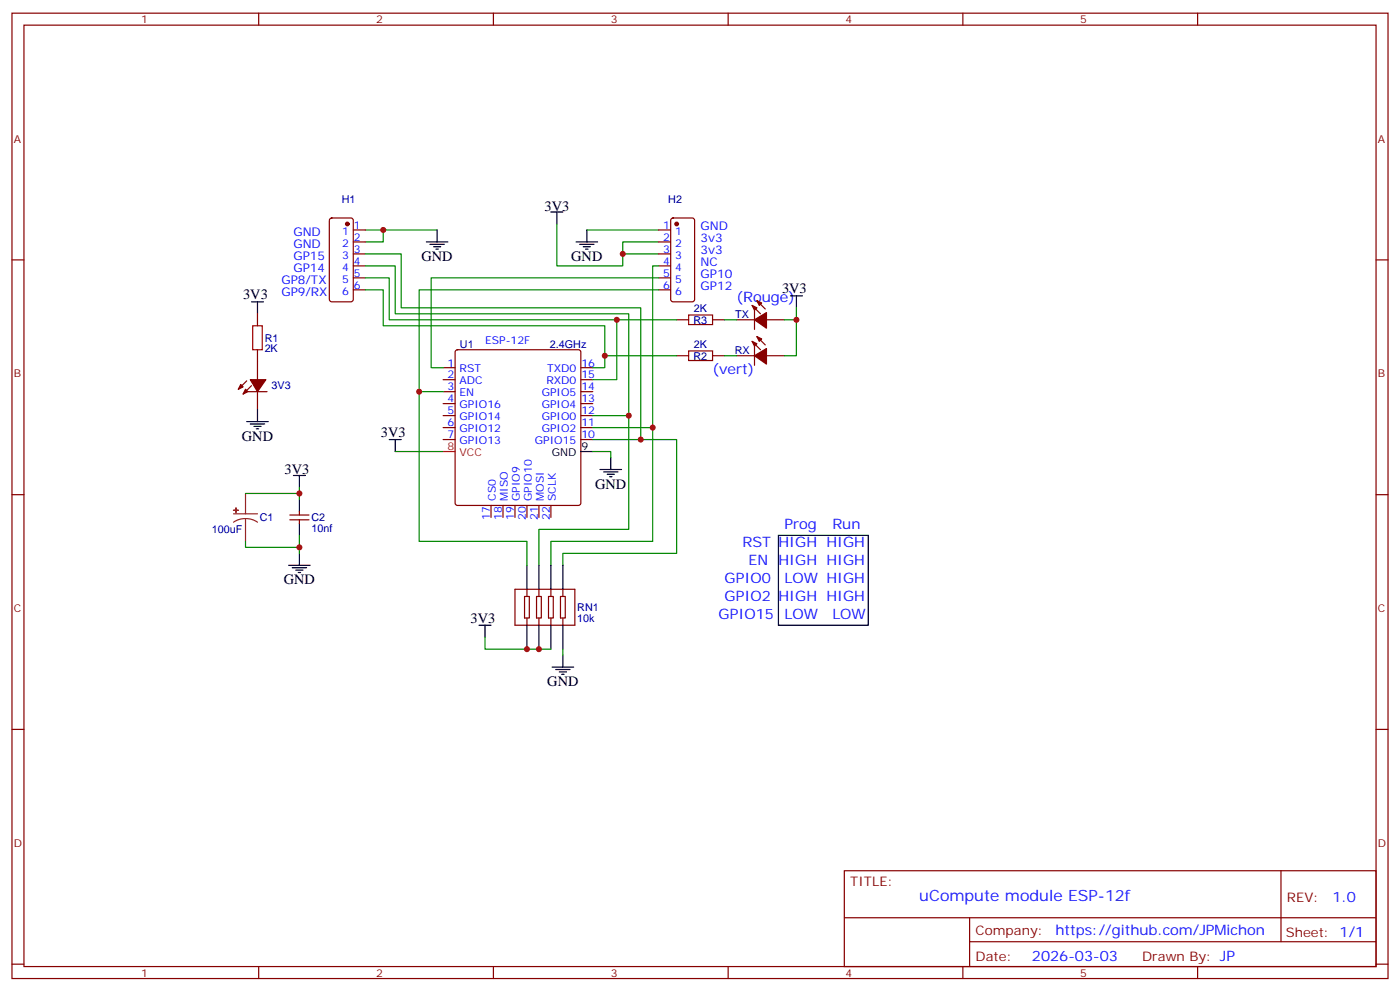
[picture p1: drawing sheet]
<svg xmlns="http://www.w3.org/2000/svg" width="412mm" height="292mm" viewBox="0 0 412 292" stroke-linecap="round" stroke-linejoin="round" font-family="sans-serif">
<g fill="none" stroke="#870000" stroke-width=".35">
<path d="M3.5 3.9h405.4v284.3h-405.4zM7.1 7.4h398.2v277.3h-398.2zM76.2 3.9v3.5M145.3 3.9v3.5M214.5 3.9v3.5M283.6 3.9v3.5M352.8 3.9v3.5M3.5 76.6h3.6M97.2 64.4l.5-.2h5.7l.6 .4 .1 23.6-.5 .6-5.9 .1-.6-.5-.1-23.5zM104.1 67.7h3.5M104.1 71.3h3.5M104.1 74.8h3.5"/>
<path d="M104.1 78.3h3.5M194 67.7h3.6M194 71.3h3.6M194 74.8h3.6M194 78.3h3.6M197.8 64.4l.5-.2h5.6l.7 .4v23.6l-.5 .6-5.8 .1-.7-.5v-23.5zM405.3 76.6h3.6M75.8 92.4v3.6M104.1 81.8h3.5M104.1 85.4h3.5M194 81.8h3.6M194 85.4h3.6"/>
<path d="M199.3 94.2h3.5M209.9 94.2h3.5M217 94.2h5.2M221.5 90l2.5 2.4M222.2 91.4v5.6M223 88.5l2.4 2.5M223 99.1l2.4 2.5M225.8 94.2h5.3M72.7 112.2l-2.5 2.5M73 115.4h5.7M74.1 113.6l-2.5 2.5M75.8 103v8.8"/>
<path d="M75.8 115.4v5.3M130.5 108.3h3.6M130.5 111.8h3.6M130.5 115.4h3.6M130.5 118.9h3.6M134.3 103.2l.5-.2h35.6l.5 .2 .2 .5v44.5l-.2 .5-.5 .2h-35.6l-.5-.3-.2-.4v-44.5zM171.1 108.3h3.5M171.1 111.8h3.5M171.1 115.4h3.5M171.1 118.9h3.5M199.3 104.8h3.5M209.9 104.8h3.5"/>
<path d="M217 104.8h5.2M221.5 100.5l2.5 2.5M222.2 102v5.6M225.8 104.8h5.3M130.5 122.4h3.6M130.5 125.9h3.6M130.5 129.5h3.6M171.1 122.4h3.5M171.1 125.9h3.5M171.1 129.5h3.5M3.5 145.7h3.6M85.4 153.1h5.6"/>
<path d="M85.4 151.7h5.6M88.2 150.6v1.1M88.2 153.1v1.1M144.6 148.9v3.5M148.2 148.9v3.5M151.7 148.9v3.5M155.2 148.9v3.5M158.7 148.9v3.5M162.3 148.9v3.5M405.3 145.7h3.6M151.7 173.6h17.6v10.6h-17.6zM154.5 175.7h1.4v6.3h-1.4z"/>
<path d="M155.2 173.6v2.1M158 175.7h1.5v6.3h-1.5zM158.7 173.6v2.1M161.6 175.7h1.4v6.3h-1.4zM162.3 173.6v2.1M165.1 175.7h1.4v6.3h-1.4zM165.8 173.6v2.1M155.2 182v2.2M158.7 182v2.2M162.3 182v2.2M165.8 182v2.2M3.5 214.8h3.6"/>
<path d="M405.3 214.8h3.6M248.7 256.5h156.6v28.2h-156.6zM377.3 256.5v20.9M248.7 270.3h156.5M285.6 277.4h119.6M285.6 270.3v14.1M3.5 284h3.6M76.2 284.7v3.5M145.3 284.7v3.5M214.5 284.7v3.5M283.6 284.7v3.5M352.8 284.7v3.5"/>
<path d="M405.3 284h3.6"/>
</g>
<path d="M130.5 133h3.6" fill="none" stroke="#f00" stroke-width=".35"/>
<g fill="none" stroke="#000" stroke-width=".35">
<path d="M125.6 71.3h6.3M126.6 72h4.3M127.7 72.7h2.1M128.4 73.4h.7M128.8 67.7v3.6M162.3 62.4h3.5M164 62.4v3.6M169.7 71.3h6.3M170.7 72h4.3M171.8 72.7h2.1M172.5 73.4h.7M172.9 67.7v3.6"/>
<path d="M74.1 88.9h3.5M75.8 88.9v3.5M232.8 87.1h3.6M234.6 87.1v3.6M72.7 124.2h6.3M73.7 124.9h4.3M74.8 125.6h2.1M75.5 126.3h.7M75.8 120.7v3.5M114.7 129.5h3.5M116.4 129.5v3.5M171.1 133h3.5"/>
<path d="M176.7 138.3h6.4M177.8 139h4.2M178.9 139.7h2.1M179.9 134.8v3.5M86.4 140.1h3.6M88.2 140.1v3.5M88.2 147.1v3.5M88.2 154.2v3.5M179.6 140.4h.7M229.3 157.7h26.5v26.5h-26.5zM85 166.5h6.4M86.1 167.2h4.2"/>
<path d="M87.1 167.9h2.2M87.8 168.6h.7M88.2 163v3.5M155.2 166.5v7.1M158.7 166.5v7.1M162.3 166.5v7.1M165.8 166.5v7.1M141.1 184.2h3.5M142.9 184.2v3.5M155.2 184.2v7M158.7 184.2v7M162.3 184.2v7"/>
<path d="M162.6 196.5h6.4M163.7 197.2h4.2M164.7 197.9h2.2M165.5 198.6h.7M165.8 184.2v7M165.8 193v3.5"/>
</g>
<g fill="none" stroke="#008700" stroke-width=".35">
<path d="M107.6 78.3h8.8v14.1h68.8v30h-10.6M107.6 74.8h10.6v15.9h70.5v38.8M107.6 67.7h21.2M112.9 67.7v3.6h-5.3M164 66v12.3h19.4v-3.5M172.9 67.7h21.1M194 71.3h-10.6v3.5h10.6M194 78.3h-1.7v47.6M107.6 81.8h7.1v12.4h67v17.6h-7.1M107.6 85.4h5.3v10.6h65.3v12.3h-3.6M181.7 94.2h17.6M194 81.8h-67v26.5h3.5"/>
<path d="M194 85.4h-70.5v30h7M213.4 94.2h3.6M231.1 94.2h3.5M234.6 90.7v14.1h-3.5M123.5 115.4v44.1h31.7v7M178.2 104.8h21.1M213.4 104.8h3.6M116.4 133h14.1M174.6 133h5.3v1.8M174.6 129.5h24.7v33.5h-33.5v3.5M174.6 125.9h17.7v33.6h-30v7M185.2 122.4v33.5h-26.5v10.6"/>
<path d="M72.3 159.5v1.7h15.9M88.2 143.6v1.7h-15.9M88.2 145.3v1.8M88.2 157.7v5.3M142.9 187.7v3.5h19.4M165.8 191.2v1.8"/>
</g>
<g fill="#870000" stroke="#870000" stroke-width=".35">
<path d="M70.9 113.2l.7 .7-1.4 .8z"/>
<path d="M72.3 114.7l.7 .7-1.4 .7z"/>
<path d="M73.7 111.8h4.6l-2.5 3.6z"/>
<path d="M223 88.5l1.4 .8-.7 .7z"/>
<path d="M221.5 90l1.5 .7-.8 .7z"/>
<path d="M222.2 94.2l3.6-2.1v4.6z"/>
<path d="M223 99.1l1.4 .7-.7 .7z"/>
<path d="M221.5 100.5l1.5 .7-.8 .8z"/>
<path d="M222.2 104.8l3.6-2.1v4.5z"/>
<circle cx="199.3" cy="66" r=".53"/>
<circle cx="102.3" cy="66" r=".53"/>
</g>
<path d="M68.8 151.3h7M72.3 152.8l1.9 .2 1.6 .8M72.3 152.8l-1.8 .2-1.7 .8M72.3 145.3v6M72.3 152.8v6.7" fill="none" stroke="#8c2424" stroke-width=".35"/>
<g fill="#8c2424" stroke="#8c2424" stroke-width=".35">
<path d="M68.8 150.3h1.4z"/>
<path d="M69.5 149.6v1.4z"/>
</g>
<path d="M74.4 96h2.9v7h-2.9zM202.8 92.8h7.1v2.8h-7.1zM202.8 103.4h7.1v2.8h-7.1z" fill="none" stroke="#a10000" stroke-width=".35"/>
<g fill="#c00">
<circle cx="183.4" cy="74.8" r=".88"/>
<circle cx="112.9" cy="67.7" r=".88"/>
<circle cx="88.2" cy="161.2" r=".88"/>
<circle cx="88.2" cy="145.3" r=".88"/>
<circle cx="185.2" cy="122.4" r=".88"/>
<circle cx="234.6" cy="94.2" r=".88"/>
<circle cx="181.7" cy="94.2" r=".88"/>
<circle cx="178.2" cy="104.8" r=".88"/>
<circle cx="192.3" cy="125.9" r=".88"/>
<circle cx="155.2" cy="191.2" r=".88"/>
<circle cx="188.7" cy="129.5" r=".88"/>
<circle cx="158.8" cy="191.2" r=".88"/>
<circle cx="123.5" cy="115.4" r=".88"/>
</g>
<text font-size="4.6" fill="#00f" x="270.8" y="265.5">uCompute module ESP-12f</text>
<g font-size="4.2">
<text x="160.4" y="62.1">3V3</text>
<text x="124.2" y="76.9">GND</text>
<text x="168.3" y="76.9">GND</text>
<text x="71.6" y="88.2">3V3</text>
<text x="230.4" y="86.4">3V3</text>
<text x="71.3" y="129.8">GND</text>
<text x="112.2" y="128.8">3V3</text>
<text x="83.8" y="139.7">3V3</text>
<text x="175.3" y="143.9">GND</text>
<text x="83.6" y="172.2">GND</text>
<text x="138.6" y="183.4">3V3</text>
<text x="161.2" y="202.1">GND</text>
</g>
<g font-size="4.2" fill="#00f">
<text x="217" y="88.9">(Rouge)</text>
<text x="209.9" y="110.1">(vert)</text>
<text x="231.1" y="155.9">Prog</text>
<text x="245.2" y="155.9">Run</text>
<text x="218.7" y="161.2">RST</text>
<text x="229.3" y="161.2">HIGH HIGH</text>
<text x="220.5" y="166.5">EN</text>
<text x="229.3" y="166.5">HIGH HIGH</text>
<text x="213.4" y="171.8">GPIO0</text>
<text x="231.1" y="171.8">LOW HIGH</text>
<text x="213.4" y="177.1">GPIO2</text>
<text x="229.3" y="177.1">HIGH HIGH</text>
<text x="211.7" y="182.4">GPIO15</text>
<text x="231.1" y="182.4">LOW</text>
<text x="245.2" y="182.4">LOW</text>
<text x="392.5" y="265.7">1.0</text>
<text x="310.9" y="275.3">https://github.com/JPMichon</text>
<text x="304" y="283.1">2026-03-03</text>
</g>
<g font-size="3.9" fill="#800">
<text x="250.5" y="261.1">TITLE:</text>
<text x="379.1" y="265.7">REV:</text>
<text x="287.4" y="275.3">Company:</text>
<text x="378.7" y="275.9">Sheet: 1/1</text>
<text x="287.4" y="282.9">Date:</text>
<text x="336.4" y="283">Drawn By: JP</text>
</g>
<g font-size="3.5" fill="#00f">
<text x="86.4" y="69.5">GND</text>
<text x="206.4" y="71.3">3v3</text>
<text x="206.4" y="67.7">GND</text>
<text x="86.4" y="73">GND</text>
<text x="86.4" y="76.6">GP15</text>
<text x="206.4" y="74.8">3v3</text>
<text x="82.9" y="83.6">GP8/TX</text>
<text x="86.4" y="80.1">GP14</text>
<text x="206.4" y="81.8">GP10</text>
<text x="206.4" y="78.3">NC</text>
<text x="82.9" y="87.1">GP9/RX</text>
<text x="206.4" y="85.4">GP12</text>
</g>
<g font-size="3.2" fill="#800">
<text x="41.6" y="6.9">1</text>
<text x="110.8" y="6.9">2</text>
<text x="179.9" y="6.9">3</text>
<text x="249.1" y="6.9">4</text>
<text x="318.2" y="6.9">5</text>
<text x="4.1" y="42">A</text>
<text x="405.9" y="42">A</text>
<text x="4.1" y="111.1">B</text>
<text x="405.9" y="111.1">B</text>
<text x="4.1" y="180.3">C</text>
<text x="405.9" y="180.3">C</text>
<text x="4.1" y="249.4">D</text>
<text x="405.9" y="249.4">D</text>
<text x="41.6" y="287.7">1</text>
<text x="110.8" y="287.7">2</text>
<text x="179.9" y="287.7">3</text>
<text x="249.1" y="287.7">4</text>
<text x="318.2" y="287.7">5</text>
</g>
<g font-size="3.2" fill="#000080">
<text x="100.7" y="59.9">H1</text>
<text x="196.9" y="59.9">H2</text>
<text x="204.3" y="95.3">R3</text>
<text x="204.3" y="91.8">2K</text>
<text x="216.6" y="93.6">TX</text>
<text x="78" y="100.6">R1</text>
<text x="78" y="103.8">2K</text>
<text x="135.5" y="102.4">U1</text>
<text x="162" y="102.4">2.4GHz</text>
<text x="204.3" y="105.9">R2</text>
<text x="204.3" y="102.4">2K</text>
<text x="216.4" y="104.2">RX</text>
<text x="80" y="114.7">3V3</text>
<text x="76.6" y="153.6">C1</text>
<text x="91.7" y="153.5">C2</text>
<text x="62.4" y="157.1">100uF</text>
<text x="91.7" y="156.7">10nf</text>
<text x="170" y="180">RN1</text>
<text x="170" y="183.2">10k</text>
</g>
<g font-size="3.2" fill="#00f">
<text x="100.7" y="69.1">1</text>
<text x="104.2" y="67.4">1</text>
<text x="104.2" y="70.9">2</text>
<text x="195.4" y="67.4">1</text>
<text x="195.4" y="70.9">2</text>
<text x="198.9" y="69.1">1</text>
<text x="100.7" y="72.7">2</text>
<text x="100.7" y="76.2">3</text>
<text x="104.2" y="74.4">3</text>
<text x="104.2" y="78">4</text>
<text x="195.4" y="74.4">3</text>
<text x="195.4" y="78">4</text>
<text x="198.9" y="72.7">2</text>
<text x="198.9" y="76.2">3</text>
<text x="100.7" y="79.7">4</text>
<text x="100.7" y="83.3">5</text>
<text x="104.2" y="81.5">5</text>
<text x="195.4" y="81.5">5</text>
<text x="198.9" y="79.7">4</text>
<text x="198.9" y="83.3">5</text>
<text x="100.7" y="86.8">6</text>
<text x="104.2" y="85">6</text>
<text x="195.4" y="85">6</text>
<text x="198.9" y="86.8">6</text>
<text x="142.9" y="101.2">ESP-12F</text>
<text x="131.9" y="108">1</text>
<text x="171.3" y="108">16</text>
<text x="131.9" y="111.5">2</text>
<text x="135.4" y="109.7">RST</text>
<text x="135.4" y="113.2">ADC</text>
<text x="161" y="113.2">RXD0</text>
<text x="161.2" y="109.7">TXD0</text>
<text x="171.3" y="111.5">15</text>
<text x="131.9" y="115">3</text>
<text x="131.9" y="118.5">4</text>
<text x="135.4" y="116.8">EN</text>
<text x="159.6" y="116.8">GPIO5</text>
<text x="171.3" y="118.5">13</text>
<text x="171.3" y="115">14</text>
<text x="131.9" y="122.1">5</text>
<text x="131.9" y="125.6">6</text>
<text x="135.4" y="120.3">GPIO16</text>
<text x="135.4" y="123.8">GPIO14</text>
<text x="159.6" y="123.8">GPIO0</text>
<text x="159.6" y="120.3">GPIO4</text>
<text x="171.3" y="125.6">11</text>
<text x="171.3" y="122.1">12</text>
<text x="131.9" y="129.1">7</text>
<text x="135.4" y="127.4">GPIO12</text>
<text x="135.4" y="130.9">GPIO13</text>
<text x="157.6" y="130.9">GPIO15</text>
<text x="159.6" y="127.4">GPIO2</text>
<text x="171.3" y="129.1">10</text>
<text x="146" y="147.6" transform="rotate(-90 146 147.6)">CS0</text>
<text x="149.6" y="147.6" transform="rotate(-90 149.6 147.6)">MISO</text>
<text x="153.1" y="147.6" transform="rotate(-90 153.1 147.6)">GPIO9</text>
<text x="156.6" y="147.6" transform="rotate(-90 156.6 147.6)">GPIO10</text>
<text x="160.2" y="147.6" transform="rotate(-90 160.2 147.6)">MOSI</text>
<text x="163.7" y="147.6" transform="rotate(-90 163.7 147.6)">SCLK</text>
<text x="144.3" y="153.1" transform="rotate(-90 144.3 153.1)">17</text>
<text x="147.8" y="153.1" transform="rotate(-90 147.8 153.1)">18</text>
<text x="151.3" y="153.1" transform="rotate(-90 151.3 153.1)">19</text>
<text x="154.9" y="153.1" transform="rotate(-90 154.9 153.1)">20</text>
<text x="158.4" y="153.1" transform="rotate(-90 158.4 153.1)">21</text>
<text x="161.9" y="153.1" transform="rotate(-90 161.9 153.1)">22</text>
</g>
<g font-size="3.2" fill="#f00">
<text x="131.9" y="132.6">8</text>
<text x="135.4" y="134.4">VCC</text>
</g>
<g font-size="3.2">
<text x="162.5" y="134.4">GND</text>
<text x="171.3" y="132.6">9</text>
</g>
</svg>
